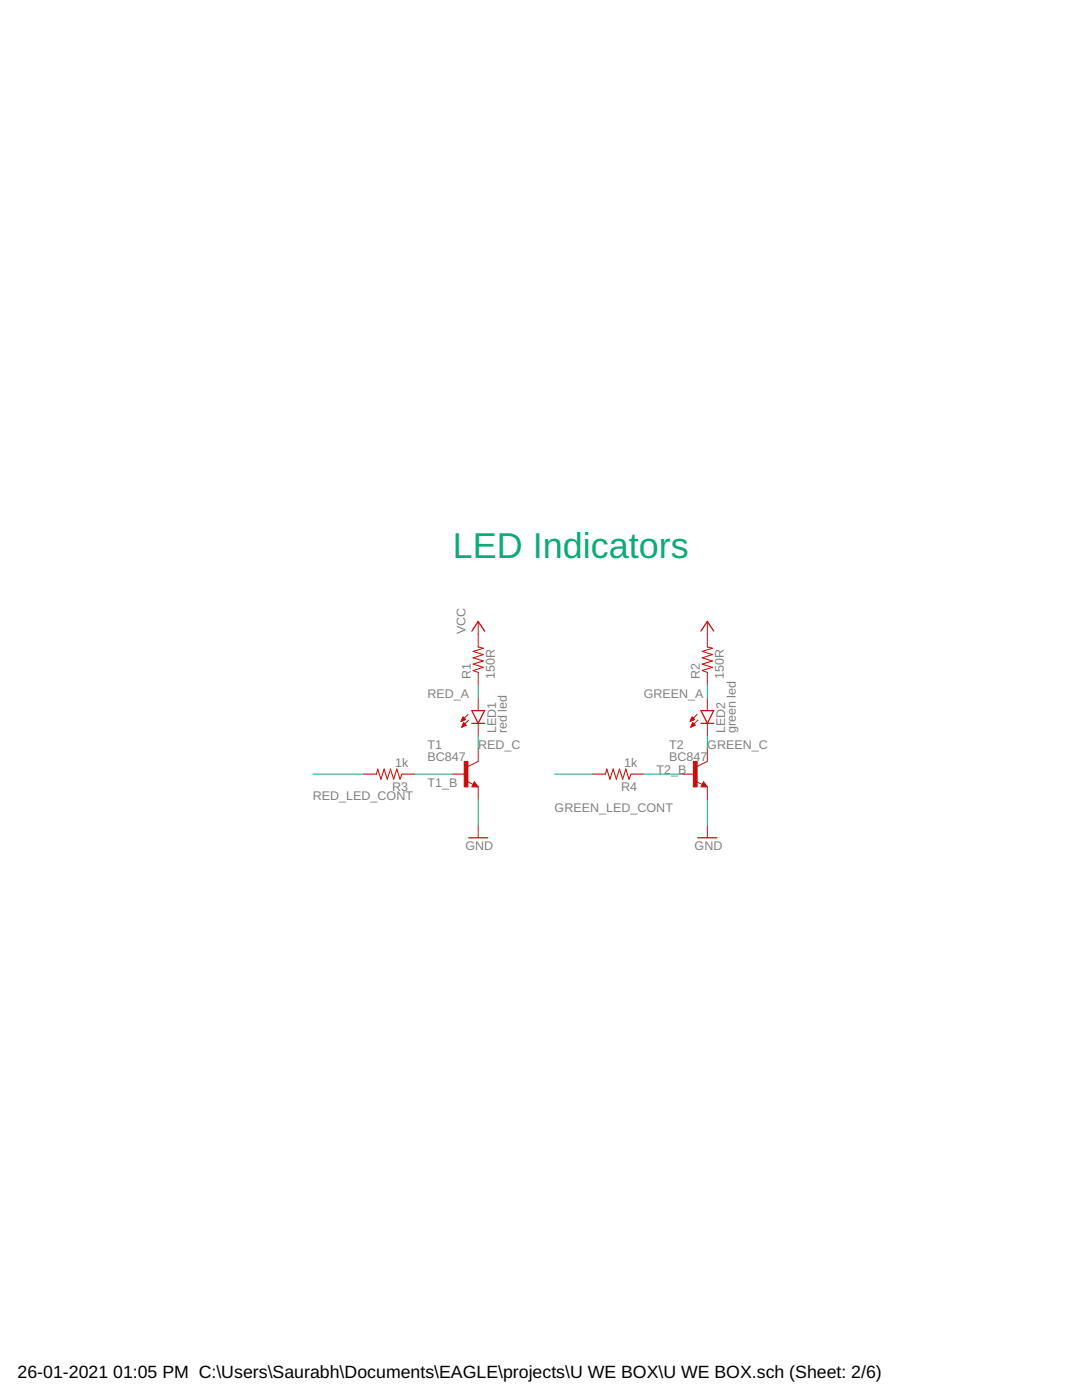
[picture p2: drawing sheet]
<svg xmlns="http://www.w3.org/2000/svg" width="216mm" height="279mm" viewBox="0 0 216 279" stroke-linecap="round" stroke-linejoin="round" font-family="sans-serif">
<g fill="none" stroke="#c90d0c" stroke-width=".2">
<path d="M95.4 124v5.1M95.4 134.2v2.5M95.4 139.3v2.5M141.1 124v5.1M141.1 134.2v2.5M141.1 139.3v2.5M72.6 154.5h2.5M80.2 154.5h2.5M90.4 154.5h2.5M92 143.9h.1M92.1 143.8h.3M92.1 143.7h.6"/>
<path d="M92.2 143.6h.7M92.2 145h.2M92.2 143.4h.5M92.2 144.9h.5M92.3 143.3h.3M92.3 144.8h.7M92.3 143.2h.2M92.3 144.6h.6M92.4 143.1l.5 .5-.9 .4zM92.4 144.5h.4M92.4 144.4h.3M92.5 144.3h.1"/>
<path d="M92.5 144.2l.5 .5-.9 .4zM93.2 155.9l1.2 .6M93.4 142.6l-1.4 1.4M93.5 143.7l-1.4 1.4M94.7 156l.7 1h-1.3zM95.4 149.4v2.6l-2 1M95.4 144.4v2.5M95.4 157v2.6M118.3 154.5h2.5M125.9 154.5h2.5M136.1 154.5h2.5M137.7 143.9h.1"/>
<path d="M137.8 143.8h.3M137.8 143.7h.6M137.9 143.6h.7M137.9 145h.2M137.9 143.4h.5M137.9 144.9h.5M138 143.3h.3M138 144.8h.7M138 144.6h.6M138 143.2h.2M138.1 144.5h.4M138.1 143.1l.5 .5-.9 .4z"/>
<path d="M138.1 144.4h.3M138.2 144.3h.1M138.2 144.2l.5 .5-.9 .4zM138.9 155.9l1.2 .6M139.1 142.6l-1.4 1.4M139.2 143.7l-1.4 1.4M140.4 156l.7 1h-1.2zM141.1 149.4v2.6l-2 1M141.1 144.4v2.5M141.1 157v2.6M95.4 164.7v2.5M141.1 164.7v2.5"/>
</g>
<path d="M94.1 125.9l1.3-1.9 1.3 1.9M139.9 125.9l1.2-1.9 1.3 1.9M94.1 141.8h2.6l-1.3 2.6zM94.1 144.4h2.6M94.7 156.5l.1 .3h-.4l.3-.5 .5 .6h-.8M139.9 144.4h2.5M139.9 141.8h2.5l-1.3 2.6zM140.4 156.5l.1 .3h-.4l.3-.5 .5 .6h-.8M93.5 167.2h3.8M139.2 167.2h3.8" fill="none" stroke="#c90d0c" stroke-width=".25"/>
<g fill="#c90d0c" stroke="#c90d0c" stroke-width=".2">
<path d="M92.6 152h.8v5h-.8z"/>
<path d="M138.3 152h.8v5h-.8z"/>
</g>
<path d="M95.4 129.1l1 .3-2 .6 2 .6-2 .7 2 .6-2 .6 2 .7-2 .6 1 .4M141.1 129.1l1.1 .3-2.1 .6 2.1 .6-2.1 .7 2.1 .6-2.1 .6 2.1 .7-2.1 .6 1 .4M75.1 154.5l.3-1 .6 2 .6-2 .7 2 .6-2 .6 2 .7-2 .6 2 .4-1M120.8 154.5l.3-1 .6 2 .6-2 .7 2 .6-2 .6 2 .7-2 .6 2 .4-1" fill="none" stroke="#c90d0c" stroke-width=".21"/>
<path d="M95.4 136.7v2.6M141.1 136.7v2.6M62.4 154.5h10.2M82.7 154.5h7.7M95.4 146.9v2.5M95.4 159.6v5.1M110.7 154.5h7.6M128.4 154.5h7.7M141.1 146.9v2.5M141.1 159.6v5.1" fill="none" stroke="#0dab76" stroke-width=".2"/>
<text font-size="7.2" fill="#0dab76" x="90.4" y="111.3">LED Indicators</text>
<g font-size="3.5">
<text x="3.5" y="274.9">26-01-2021</text>
<text x="22.6" y="274.9">01:05 PM C:\Users\Saurabh\Documents\EAGLE\projects\U WE BOX\U WE BOX.sch (Sheet: 2/6)</text>
</g>
<g font-size="2.5" fill="#808080">
<text x="92.9" y="126.6" transform="rotate(-90 92.9 126.6)">VCC</text>
<text x="93.9" y="135.5" transform="rotate(-90 93.9 135.5)">R1</text>
<text x="98.7" y="135.5" transform="rotate(-90 98.7 135.5)">150R</text>
<text x="139.6" y="135.5" transform="rotate(-90 139.6 135.5)">R2</text>
<text x="144.4" y="135.5" transform="rotate(-90 144.4 135.5)">150R</text>
<text x="85.3" y="139.3">RED_A</text>
<text x="128.4" y="139.3">GREEN_A</text>
<text x="85.3" y="149.4">T1</text>
<text x="95.4" y="149.4">RED_C</text>
<text x="99" y="146.4" transform="rotate(-90 99 146.4)">LED1</text>
<text x="101.1" y="146.4" transform="rotate(-90 101.1 146.4)">red led</text>
<text x="133.5" y="149.4">T2</text>
<text x="141.1" y="149.4">GREEN_C</text>
<text x="144.7" y="146.4" transform="rotate(-90 144.7 146.4)">LED2</text>
<text x="146.8" y="146.4" transform="rotate(-90 146.8 146.4)">green led</text>
<text x="78.8" y="153">1k</text>
<text x="85.3" y="152">BC847</text>
<text x="124.5" y="153">1k</text>
<text x="131" y="154.5">T2_B</text>
<text x="133.5" y="152">BC8</text>
<text x="138.4" y="152">4</text>
<text x="139.8" y="152">7</text>
<text x="62.4" y="159.6">RED_LED_CONT</text>
<text x="78.3" y="157.8">R3</text>
<text x="85.3" y="157">T1_B</text>
<text x="124" y="157.8">R4</text>
<text x="110.7" y="162.1">GREEN_LED_CONT</text>
<text x="92.9" y="169.7">GND</text>
<text x="138.6" y="169.7">GND</text>
</g>
</svg>
